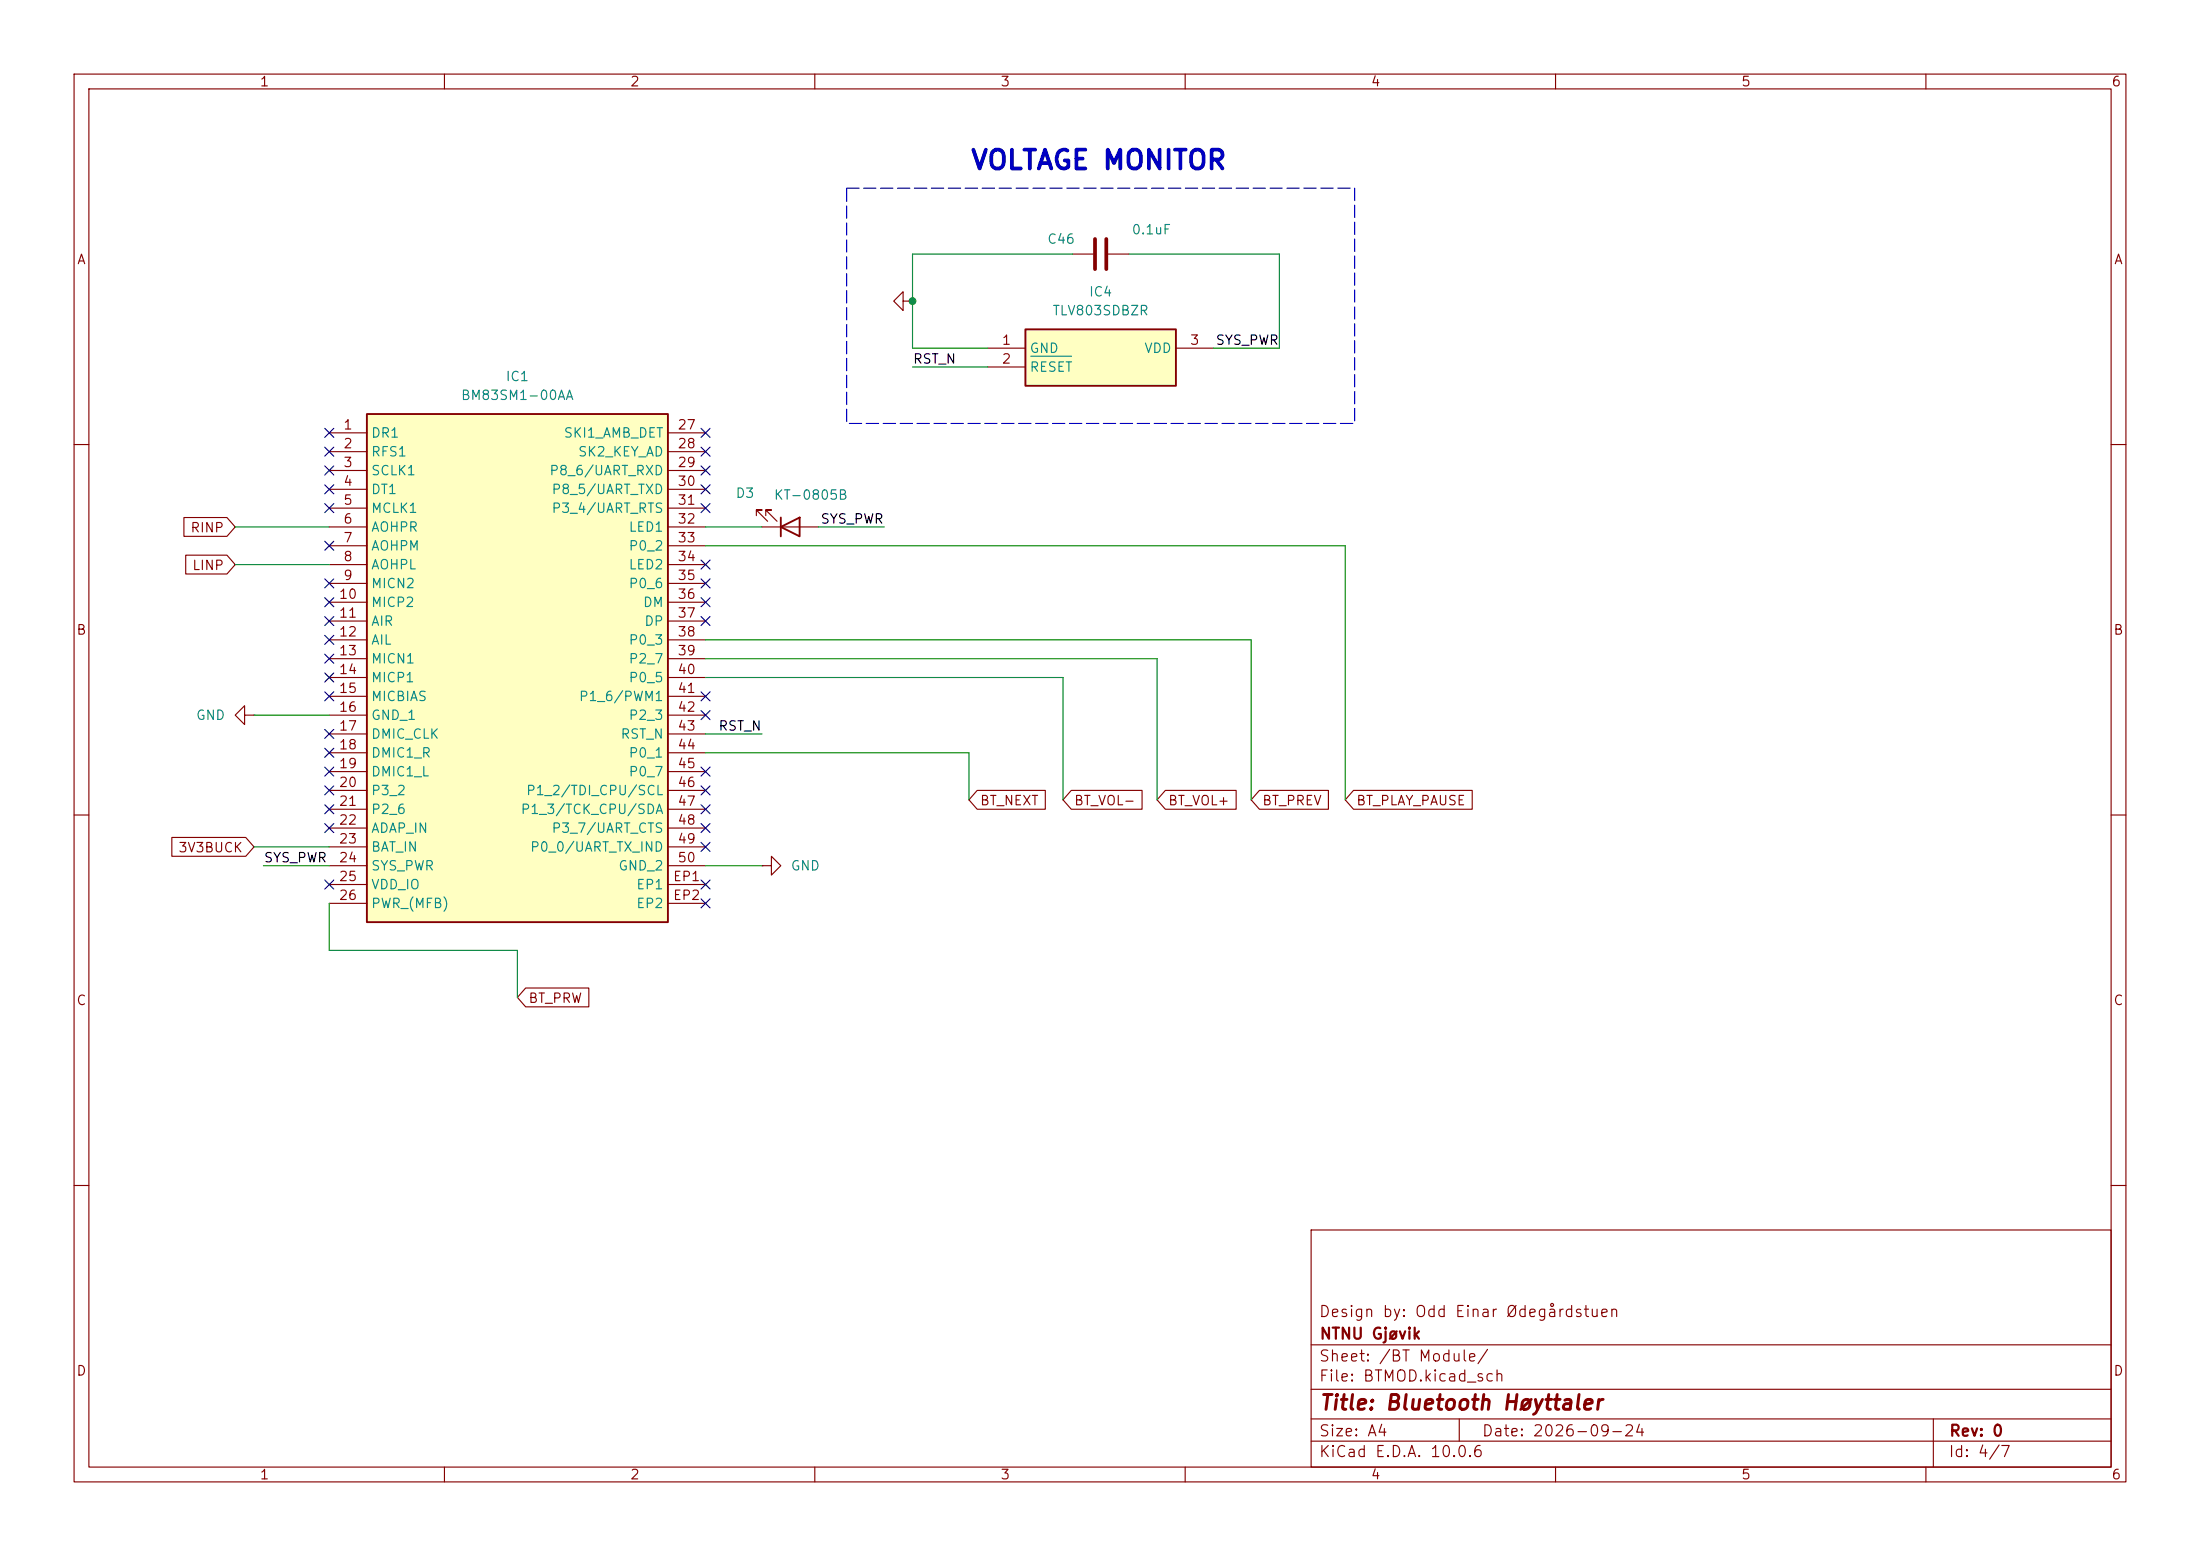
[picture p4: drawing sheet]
<svg xmlns="http://www.w3.org/2000/svg" width="297mm" height="210mm" viewBox="0 0 297 210" stroke-linecap="round" stroke-linejoin="round" font-family="sans-serif">
<g fill="none" stroke="#840000" stroke-width=".15">
<path d="M10 10h277v190h-277zM12 12h273v186h-273zM60 10v2M110 10v2M160 10v2M210 10v2M260 10v2M144.8 34.3h2.8M149.6 34.3h2.8M121.9 40.6v-1.2l-1.3 1.2 1.3 1.3v-1.3h1.3M123.2 40.6h.1M10 60h2"/>
<path d="M285 60h2M10 110h2M285 110h2M10 160h2M177 166h108v32h-108zM285 160h2M60 198v2M110 198v2M160 198v2M177 194.5h108M177 191.5h108M177 187.5h108"/>
<path d="M177 181.5h108M197 191.5v3M210 198v2M260 198v2M261 191.5v6.5"/>
</g>
<path d="M147.8 32.3v4M149.4 32.3v4" fill="none" stroke="#840000" stroke-width=".51"/>
<path d="M138.4 44.5h20.3v7.6h-20.3z" fill="#ffffc2"/>
<path d="M138.4 44.5h20.3v7.6h-20.3zM105.4 71.1l2.5-1.2v2.5zM105.4 69.9v2.5" fill="none" stroke="#840000" stroke-width=".25"/>
<path d="M133.3 47h5.1M133.3 49.5h5.1M158.7 47h5.1M102.1 69.6v-.8h.8h-.8l1.5 1.6M102.9 71.1h7.6M103.4 69.6v-.8h.7h-.7l1.5 1.6M33 96.5v-1.2l-1.3 1.2 1.3 1.3v-1.3h1.3M34.3 96.5h.1" fill="none" stroke="#840000" stroke-width=".15"/>
<path d="M139.2 48.1h5.5" fill="none" stroke="#008484" stroke-width=".15"/>
<path d="M49.5 55.9h40.7v68.6h-40.7z" fill="#ffffc2"/>
<path d="M49.5 55.9h40.7v68.6h-40.7z" fill="none" stroke="#840000" stroke-width=".25"/>
<g fill="none" stroke="#840000" stroke-width=".15">
<path d="M44.4 58.4h5.1M90.2 58.4h5M24.8 69.8h5.8l1.1 1.3-1.1 1.3h-5.8zM25.1 74.9h5.5l1.1 1.3-1.1 1.3h-5.5zM44.4 61h5.1M44.4 63.5h5.1M44.4 66h5.1M44.4 68.6h5.1M44.4 71.1h5.1M44.4 73.7h5.1M44.4 76.2h5.1M44.4 78.7h5.1"/>
<path d="M90.2 61h5M90.2 63.5h5M90.2 66h5M90.2 68.6h5M90.2 71.1h5M90.2 73.7h5M90.2 76.2h5M90.2 78.7h5M44.4 81.3h5.1M44.4 83.8h5.1M44.4 86.4h5.1M44.4 88.9h5.1"/>
<path d="M44.4 91.4h5.1M44.4 94h5.1M44.4 96.5h5.1M44.4 99.1h5.1M90.2 81.3h5M90.2 83.8h5M90.2 86.4h5M90.2 88.9h5M90.2 91.4h5M90.2 94h5M90.2 96.5h5M90.2 99.1h5"/>
<path d="M23.2 113h10l1.1 1.3-1.1 1.3h-10zM44.4 101.6h5.1M44.4 104.1h5.1M44.4 106.7h5.1M44.4 109.2h5.1M44.4 111.8h5.1M44.4 114.3h5.1M44.4 116.8h5.1M44.4 119.4h5.1M90.2 101.6h5M90.2 104.1h5M90.2 106.7h5"/>
<path d="M90.2 109.2h5M90.2 111.8h5M90.2 114.3h5M90.2 116.8h5M90.2 119.4h5M102.9 116.8h1.2v-1.2l1.3 1.2-1.3 1.3v-1.3M102.9 116.8h.1M131.9 106.7h9.2v2.5h-9.2l-1.1-1.2zM144.6 106.7h9.6v2.5h-9.6l-1.1-1.2zM157.3 106.7h9.6v2.5h-9.6l-1.1-1.2zM170 106.7h9.3v2.5h-9.3l-1.1-1.2zM182.7 106.7h16.1v2.5h-16.1l-1.1-1.2z"/>
<path d="M44.4 121.9h5.1M71 133.3h8.5v2.6h-8.5l-1.2-1.3zM90.2 121.9h5"/>
</g>
<g fill="none" stroke="#008400" stroke-width=".15">
<path d="M144.8 34.3h-21.6v12.7h10.1M152.4 34.3h20.3v12.7h-8.9M123.2 49.5h10.1M31.7 76.2h12.7M31.7 71.1h12.7M95.2 71.1h7.7M95.2 73.7h86.4v34.3M110.5 71.1h8.9M34.3 96.5h10.1M95.2 99.1h7.7M95.2 88.9h61v19.1M95.2 91.4h48.3v16.6"/>
<path d="M95.2 86.4h73.7v21.6M34.3 114.3h10.1M35.6 116.8h8.8M95.2 101.6h35.6v6.4M95.2 116.8h7.7M44.4 121.9v6.4h25.4v6.3"/>
</g>
<g fill="none" stroke="#000084" stroke-width=".15">
<path d="M43.8 57.8l1.3 1.2M45.1 57.8l-1.3 1.2M94.6 57.8l1.3 1.2M95.9 57.8l-1.3 1.2M43.8 78.1l1.3 1.2M43.8 73.1l1.3 1.2M43.8 62.9l1.3 1.2M43.8 60.4l1.3 1.2M43.8 65.4l1.3 1.2M43.8 68l1.3 1.2M45.1 78.1l-1.3 1.2M45.1 73.1l-1.3 1.2"/>
<path d="M45.1 62.9l-1.3 1.2M45.1 60.4l-1.3 1.2M45.1 65.4l-1.3 1.2M45.1 68l-1.3 1.2M94.6 62.9l1.3 1.2M94.6 60.4l1.3 1.2M94.6 75.6l1.3 1.2M94.6 78.1l1.3 1.2M94.6 65.4l1.3 1.2M94.6 68l1.3 1.2M95.9 62.9l-1.3 1.2M95.9 60.4l-1.3 1.2"/>
<path d="M95.9 75.6l-1.3 1.2M95.9 78.1l-1.3 1.2M95.9 65.4l-1.3 1.2M95.9 68l-1.3 1.2M43.8 80.7l1.3 1.2M43.8 93.4l1.3 1.2M43.8 88.3l1.3 1.2M43.8 85.8l1.3 1.2M43.8 98.5l1.3 1.2M43.8 90.8l1.3 1.2M43.8 83.2l1.3 1.2M45.1 80.7l-1.3 1.2"/>
<path d="M45.1 93.4l-1.3 1.2M45.1 88.3l-1.3 1.2M45.1 85.8l-1.3 1.2M45.1 98.5l-1.3 1.2M45.1 90.8l-1.3 1.2M45.1 83.2l-1.3 1.2M94.6 80.7l1.3 1.2M94.6 83.2l1.3 1.2M94.6 95.9l1.3 1.2M94.6 93.4l1.3 1.2M95.9 80.7l-1.3 1.2M95.9 83.2l-1.3 1.2"/>
<path d="M95.9 95.9l-1.3 1.2M95.9 93.4l-1.3 1.2M43.8 118.8l1.3 1.2M43.8 111.2l1.3 1.2M43.8 108.6l1.3 1.2M43.8 101l1.3 1.2M43.8 103.5l1.3 1.2M43.8 106.1l1.3 1.2M45.1 118.8l-1.3 1.2M45.1 111.2l-1.3 1.2M45.1 108.6l-1.3 1.2M45.1 101l-1.3 1.2"/>
<path d="M45.1 103.5l-1.3 1.2M45.1 106.1l-1.3 1.2M94.6 111.2l1.3 1.2M94.6 103.5l1.3 1.2M94.6 118.8l1.3 1.2M94.6 106.1l1.3 1.2M94.6 113.7l1.3 1.2M94.6 108.6l1.3 1.2M95.9 111.2l-1.3 1.2M95.9 103.5l-1.3 1.2M95.9 118.8l-1.3 1.2M95.9 106.1l-1.3 1.2"/>
<path d="M95.9 113.7l-1.3 1.2M95.9 108.6l-1.3 1.2M94.6 121.3l1.3 1.2M95.9 121.3l-1.3 1.2"/>
</g>
<path d="M114.3 25.4h68.6v31.8h-68.6z" fill="none" stroke="#0000c2" stroke-width=".15" stroke-dasharray="1.7 .6"/>
<circle cx="123.2" cy="40.6" r=".46" fill="#008400" stroke="#008400" stroke-width=".14"/>
<text font-size="2.5" fill="#0000c2" x="130.9" y="23.5">VOLTAGE MONITOR</text>
<text font-size="2" fill="#840000" x="178" y="190.8">Title: Bluetooth Høyttaler</text>
<g font-size="1.5" fill="#840000">
<text x="178" y="178.1">Design by: Odd Einar Ødegårdstuen</text>
<text x="178" y="184.1">Sheet: /BT Module/</text>
<text x="178" y="181.1">NTNU Gjøvik</text>
<text x="178" y="186.8">File: BTMOD.kicad_sch</text>
<text x="178" y="197">KiCad E.D.A. 10.0.6</text>
<text x="178" y="194.2">Size: A4</text>
<text x="200" y="194.2">Date: 2026-09-24</text>
<text x="263" y="197">Id: 4/7</text>
<text x="263" y="194.2">Rev: 0</text>
</g>
<g font-size="1.3" fill="#840000">
<text x="35" y="12">1</text>
<text x="85" y="12">2</text>
<text x="135" y="12">3</text>
<text x="185" y="12">4</text>
<text x="235" y="12">5</text>
<text x="285" y="12">6</text>
<text x="10.3" y="36">A</text>
<text x="285.3" y="36">A</text>
<text x="135.2" y="46.9">1</text>
<text x="160.6" y="46.9">3</text>
<text x="135.2" y="49.4">2</text>
<text x="46.3" y="58.3">1</text>
<text x="91.4" y="58.3">27</text>
<text x="46.3" y="60.8">2</text>
<text x="46.3" y="63.4">3</text>
<text x="46.3" y="65.9">4</text>
<text x="91.4" y="60.8">28</text>
<text x="91.4" y="63.4">29</text>
<text x="91.4" y="65.9">30</text>
<text x="46.3" y="68.4">5</text>
<text x="46.3" y="71">6</text>
<text x="91.4" y="68.4">31</text>
<text x="91.4" y="71">32</text>
<text x="25.6" y="72.2">RINP</text>
<text x="25.9" y="77.3">LINP</text>
<text x="46.3" y="73.5">7</text>
<text x="46.3" y="76.1">8</text>
<text x="91.4" y="73.5">33</text>
<text x="91.4" y="76.1">34</text>
<text x="45.7" y="81.1">10</text>
<text x="45.7" y="83.7">11</text>
<text x="46.3" y="78.6">9</text>
<text x="91.4" y="78.6">35</text>
<text x="91.4" y="81.1">36</text>
<text x="91.4" y="83.7">37</text>
<text x="10.2" y="86">B</text>
<text x="45.7" y="86.2">12</text>
<text x="45.7" y="88.8">13</text>
<text x="91.4" y="86.2">38</text>
<text x="91.4" y="88.8">39</text>
<text x="285.2" y="86">B</text>
<text x="45.7" y="91.3">14</text>
<text x="45.7" y="93.8">15</text>
<text x="91.4" y="91.3">40</text>
<text x="91.4" y="93.8">41</text>
<text x="45.7" y="96.4">16</text>
<text x="45.7" y="98.9">17</text>
<text x="45.7" y="101.5">18</text>
<text x="91.4" y="96.4">42</text>
<text x="91.4" y="98.9">43</text>
<text x="91.4" y="101.5">44</text>
<text x="45.7" y="104">19</text>
<text x="45.7" y="106.5">20</text>
<text x="91.4" y="104">45</text>
<text x="91.4" y="106.5">46</text>
<text x="45.7" y="109.1">21</text>
<text x="45.7" y="111.6">22</text>
<text x="91.4" y="109.1">47</text>
<text x="91.4" y="111.6">48</text>
<text x="132.2" y="109">BT_NEXT</text>
<text x="144.9" y="109">BT_VOL-</text>
<text x="157.6" y="109">BT_VOL+</text>
<text x="170.3" y="109">BT_PREV</text>
<text x="183" y="109">BT_PLAY_PAUSE</text>
<text x="24" y="115.4">3V3BUCK</text>
<text x="45.7" y="114.2">23</text>
<text x="45.7" y="116.7">24</text>
<text x="45.7" y="119.2">25</text>
<text x="90.8" y="119.2">EP1</text>
<text x="91.4" y="114.2">49</text>
<text x="91.4" y="116.7">50</text>
<text x="45.7" y="121.8">26</text>
<text x="90.8" y="121.8">EP2</text>
<text x="10.2" y="136">C</text>
<text x="71.3" y="135.7">BT_PRW</text>
<text x="285.2" y="136">C</text>
<text x="10.2" y="186">D</text>
<text x="285.2" y="186">D</text>
<text x="35" y="200">1</text>
<text x="85" y="200">2</text>
<text x="135" y="200">3</text>
<text x="185" y="200">4</text>
<text x="235" y="200">5</text>
<text x="285" y="200">6</text>
</g>
<g font-size="1.3" fill="#008484">
<text x="141.3" y="33.2">C46</text>
<text x="152.7" y="32">0.1uF</text>
<text x="146.9" y="40.3">IC4</text>
<text x="138.9" y="48">GND</text>
<text x="142" y="42.9">TLV803SDBZR</text>
<text x="154.4" y="48">VDD</text>
<text x="68.2" y="51.8">IC1</text>
<text x="138.9" y="50.5">RESET</text>
<text x="50" y="59.4">DR1</text>
<text x="62.1" y="54.3">BM83SM1-00AA</text>
<text x="76" y="59.4">SKI1_AMB_DET</text>
<text x="50" y="61.9">RFS1</text>
<text x="50" y="64.5">SCLK1</text>
<text x="74.1" y="64.5">P8_6/UART_RXD</text>
<text x="77.9" y="61.9">SK2_KEY_AD</text>
<text x="50" y="67">DT1</text>
<text x="50" y="69.5">MCLK1</text>
<text x="74.4" y="67">P8_5/UART_TXD</text>
<text x="74.4" y="69.5">P3_4/UART_RTS</text>
<text x="99.2" y="67.5">D3</text>
<text x="104.4" y="67.8">KT-0805B</text>
<text x="50" y="72.1">AOHPR</text>
<text x="50" y="74.6">AOHPM</text>
<text x="50" y="77.2">AOHPL</text>
<text x="84.8" y="72.1">LED1</text>
<text x="84.8" y="74.6">P0_2</text>
<text x="84.8" y="77.2">LED2</text>
<text x="50" y="79.7">MICN2</text>
<text x="50" y="82.2">MICP2</text>
<text x="84.8" y="79.7">P0_6</text>
<text x="86.7" y="82.2">DM</text>
<text x="50" y="84.8">AIR</text>
<text x="50" y="87.3">AIL</text>
<text x="50" y="89.9">MICN1</text>
<text x="84.8" y="87.3">P0_3</text>
<text x="84.8" y="89.9">P2_7</text>
<text x="86.9" y="84.8">DP</text>
<text x="50" y="92.4">MICP1</text>
<text x="50" y="94.9">MICBIAS</text>
<text x="78.1" y="94.9">P1_6/PWM1</text>
<text x="84.8" y="92.4">P0_5</text>
<text x="26.4" y="97.5">GND</text>
<text x="50" y="97.5">GND_1</text>
<text x="50" y="100">DMIC_CLK</text>
<text x="83.7" y="100">RST_N</text>
<text x="84.8" y="97.5">P2_3</text>
<text x="50" y="102.6">DMIC1_R</text>
<text x="50" y="105.1">DMIC1_L</text>
<text x="50" y="107.6">P3_2</text>
<text x="70.9" y="107.6">P1_2/TDI_CPU/SCL</text>
<text x="84.8" y="102.6">P0_1</text>
<text x="84.8" y="105.1">P0_7</text>
<text x="50" y="110.2">P2_6</text>
<text x="50" y="112.7">ADAP_IN</text>
<text x="70.2" y="110.2">P1_3/TCK_CPU/SDA</text>
<text x="74.4" y="112.7">P3_7/UART_CTS</text>
<text x="50" y="115.3">BAT_IN</text>
<text x="50" y="117.8">SYS_PWR</text>
<text x="71.5" y="115.3">P0_0/UART_TX_IND</text>
<text x="83.4" y="117.8">GND_2</text>
<text x="106.7" y="117.8">GND</text>
<text x="50" y="120.3">VDD_IO</text>
<text x="50" y="122.9">PWR_(MFB)</text>
<text x="85.8" y="120.3">EP1</text>
<text x="85.8" y="122.9">EP2</text>
</g>
<g font-size="1.3">
<text x="164" y="46.9">SYS_PWR</text>
<text x="123.2" y="49.4">RST_N</text>
<text x="110.7" y="71">SYS_PWR</text>
<text x="96.9" y="98.9">RST_N</text>
<text x="35.5" y="116.7">SYS_PWR</text>
</g>
</svg>
